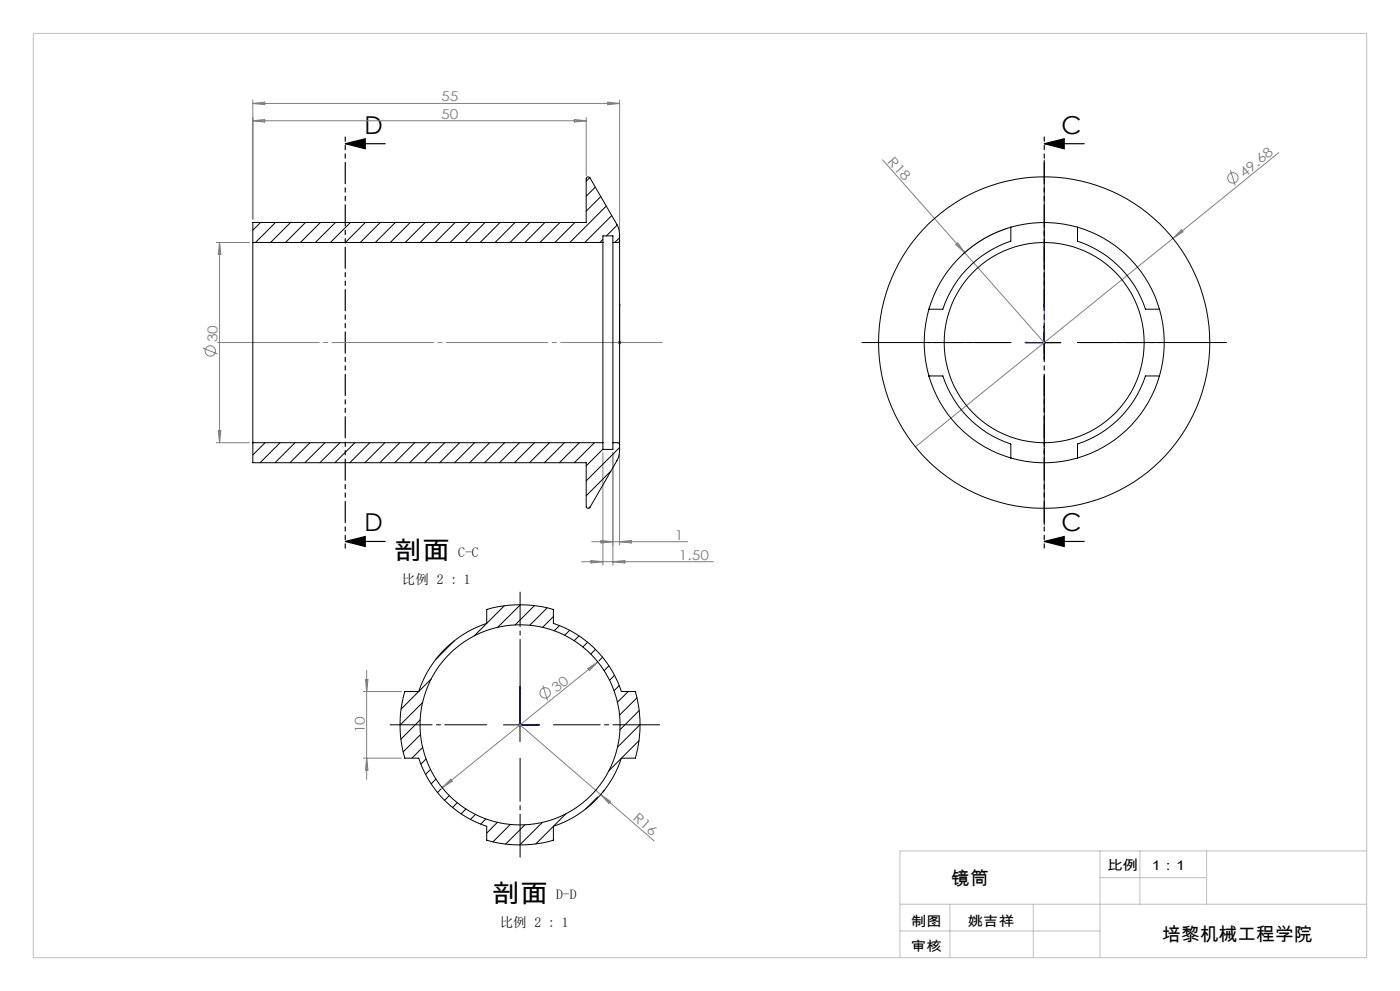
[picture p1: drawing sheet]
<svg xmlns="http://www.w3.org/2000/svg" width="420mm" height="297mm" viewBox="0 0 420 297" stroke-linecap="round" stroke-linejoin="round" font-family="sans-serif">
<g fill="none" stroke="#808080" stroke-width=".3">
<path d="M75.8 30v35.7M75.8 31h110.1M75.8 31l3.6-.4v.8zM75.8 36.2l3.6-.4v.8zM75.8 36.2h100.1M172.3 35.8l3.6 .4-3.6 .4zM175.9 35.2v17.4M182.3 30.6l3.6 .4-3.6 .4zM185.9 30v39.3M264.8 47.9l48.5 54.8M369.1 51l1.5 4.6M383.6 45.7l-31.7 25.7"/>
<path d="M64.9 72.7h10M65.9 72.7v60M65.9 72.7l.4 3.5h-.8zM286.7 73.3l.6-.5 2.1 2.9zM302.3 68.4a36.1 36.1 0 0 0-13.7 8M351.9 71.4l-77.3 62.5M354.4 68.9l.5 .6-3 1.9zM60.9 104.3l4.4 1.8M185.3 102.7h1.1M185.5 102.3l.7 .7M185.9 102.2v1M186.2 102.3l-.7 .7"/>
<path d="M312.7 102.7h1.1M312.9 102.3l.7 .7M313.3 102.2v1M313.6 102.3l-.7 .7M64.9 132.7h10M65.5 129.1h.8l-.4 3.6zM180.9 135.7v33.7M183.9 135.7v33.7M185.9 136.1v27.3M174.5 168.3h39.5M177.3 168l3.6 .3-3.6 .4zM177.5 162.3h28.8"/>
<path d="M180.3 162l3.6 .3-3.6 .4zM183.9 168.3l3.5-.3v.7zM185.9 162.3l3.5-.3v.7zM179.4 198.4l-46.8 37.7M109 207.3h11.4M109.6 203.7h.8l-.4 3.6zM110 200.9v32.7M155.5 217.2h1M155.6 216.9l.8 .7M156 217.2l40.3 34.8M156 216.7v1M156.4 216.9l-.8 .7"/>
<path d="M162.8 205.4l1.5 4.5M176.4 200.3l3-1.9-2.6 2.5zM109 227.2h11.4M110 227.2l.4 3.6h-.8zM135.2 233.5l.5 .6-3.1 2zM180.2 238.2l3 2-.5 .6z"/>
<circle cx="369.9" cy="53.3" r="1.55"/>
<circle cx="63.1" cy="105.2" r="1.56"/>
<circle cx="163.5" cy="207.7" r="1.56"/>
</g>
<path d="M103.6 43.1l6-1.5v3zM103.6 43.1h12M313.3 43.1h12M313.3 43.1l6-1.5v3zM103.6 162.3l6-1.5v3zM103.6 162.3h12M313.3 162.3h12M313.3 162.3l6-1.5v3z" fill="none" stroke="#000" stroke-width=".35"/>
<path d="M185.9 91.1v.6v-.6M185.9 91.1v11.6M313.3 91.1l.1 .6h-.3zM313.3 91.1v11.6h-5.8M185.9 102.5v.3zM185.9 102.7h.1M307.5 102.7l.5-.2v.3zM156 205.7l.2 .5h-.3zM156 205.7v11.5h5.8M161.2 217.1l.6 .1-.6 .2z" fill="none" stroke="#00f" stroke-width=".3"/>
<path d="M156 207.2v-29.8" fill="none" stroke="#000" stroke-width=".3" stroke-dasharray="30.5 1.3 1.3 1.3" stroke-dashoffset="14.9"/>
<path d="M146 217.2h-29" fill="none" stroke="#000" stroke-width=".3" stroke-dasharray="30.5 1.3 1.3 1.3" stroke-dashoffset="17.9"/>
<path d="M156 227.2v29.7" fill="none" stroke="#000" stroke-width=".3" stroke-dasharray="30.5 1.3 1.3 1.3" stroke-dashoffset="17.5"/>
<path d="M166 217.2h31.9" fill="none" stroke="#000" stroke-width=".3" stroke-dasharray="30.5 1.3 1.3 1.3" stroke-dashoffset="16.5"/>
<path d="M313.3 92.7v-25M303.3 102.7h-25M313.3 112.7v25M323.3 102.7h25" fill="none" stroke="#000" stroke-width=".3" stroke-dasharray="30.5 1.3 1.3 1.3" stroke-dashoffset="19.9"/>
<path d="M313.3 92.7v-44.7M303.3 102.7h-44.7M313.3 112.7v44.6M323.3 102.7h44.7" fill="none" stroke="#000" stroke-width=".3" stroke-dasharray="30.5 1.3 1.3 1.3" stroke-dashoffset="10"/>
<path d="M313.3 97.7v10M308.3 102.7h9.9M151 217.2h10M156 212.2v10" fill="none" stroke="#000" stroke-width=".3"/>
<path d="M103.6 41.1v123.2M313.3 41.1v123.2" fill="none" stroke="#000" stroke-width=".35" stroke-dasharray="6.3 1.3 1.3 1.3 1.3 1.3" stroke-dashoffset="5.1"/>
<path d="M65.2 102.7h133.6" fill="none" stroke="#808080" stroke-width=".3" stroke-dasharray="30.5 1.3 1.3 1.3" stroke-dashoffset="-.1"/>
<path d="M10 10h400v277h-400zM330 255v32M342 255v16M362 255v16M410 255h-140v32M270 271h140M270 279h60M285 271v16M310 271v16M330 263h32" fill="none" stroke="#c0c0c0" stroke-width=".3"/>
<g fill="#000">
<path d="M103.6 43.1l6-1.5v3zM103.6 162.3l6-1.5v3z"/>
<path d="M313.3 43.1l6-1.5v3zM313.3 162.3l6-1.5v3z"/>
</g>
<g fill="#00f">
<path d="M307.5 102.7l.5 .1v-.3zM313.3 91.1l-.2 .6h.3z"/>
<path d="M185.9 102.5v.3zM185.9 91.1v.6zM185.9 102.5v.3zM185.9 91.1v.6zM161.2 217.1l.6 .1-.6 .2zM156 205.7l.2 .5h-.3zM161.2 217.1l.6 .1-.6 .2zM156 205.7l.2 .5h-.3z"/>
</g>
<g fill="none" stroke="#000" stroke-width=".3">
<path d="M177 53.2l-1.1 1.1M178.6 56.1l-2.7 2.7M180.2 58.9l-4.3 4.4M75.8 72.7v60M75.8 72.7h105.1M78.2 66.7l-2.4 2.3M82.7 66.7l-6 6M87.2 66.7l-6 6M91.7 66.7l-6 6M96.1 66.7l-6 6M100.6 66.7l-6 6M105.1 66.7l-6 6"/>
<path d="M109.6 66.7l-6 6M114.1 66.7l-6 6M118.6 66.7l-6 6M123.1 66.7l-6 6M127.6 66.7l-6 6M132 66.7l-6 6M136.6 66.7l-6 6M141 66.7l-6 6M145.5 66.7l-6 6M150 66.7l-6 6M154.5 66.7l-6 6M159 66.7l-6 6"/>
<path d="M163.5 66.7l-6 6M168 66.7l-6 6M172.5 66.7l-6 6M180.9 71.8l-.9 .9M180.9 72.7v60M180.9 72.7v-2h3v2M181.9 61.8l-10.9 10.9M183.5 64.6l-8.1 8.1M183.9 72.7v60M185.2 67.4l-3.3 3.3M185.9 71.3l-1.5 1.4M185.9 72.1l-.1-2.6-.4-1.5-8.4-14.7a.61 .61 0 0 0-.7-.3 .61 .61 0 0 0-.4 .6v13.1h-100.1v6"/>
<path d="M185.9 72.1l-.5 .6h-1.5M185.9 72.1v61.2M303.2 68.1v4.2a32.2 32.2 0 0 0-20.3 20.4h-4.2M303.2 68.1a36.6 36.6 0 0 1 20.1 0M303.2 68.1a36.1 36.1 0 0 0-24.5 24.6M323.3 68.1v4.2a32 32 0 0 1 20.3 20.4h4.2M323.3 68.1a36 36 0 0 1 24.5 24.6M278.7 92.7a36.6 36.6 0 0 0 0 20M347.8 92.7a35.7 35.7 0 0 1 0 20M278.7 112.7h4.2a32 32 0 0 0 20.3 20.4v4.2M278.7 112.7a36 36 0 0 0 24.5 24.6M347.8 112.7h-4.2a31.8 31.8 0 0 1-20.3 20.4v4.2"/>
<path d="M347.8 112.7a36 36 0 0 1-24.5 24.6M75.8 132.7v6h100.1v13.1a.61 .61 0 0 0 .4 .5 .61 .61 0 0 0 .7-.3l8.4-14.6 .4-1.5 .1-2.6M75.8 132.7h105.1M79.5 132.7l-3.7 3.6M84 132.7l-6 6M88.5 132.7l-6 6M93 132.7l-6 6M97.5 132.7l-6 6M102 132.7l-6 6M106.5 132.7l-6 6M110.9 132.7l-5.9 6M115.5 132.7l-6 6"/>
<path d="M119.9 132.7l-6 6M124.4 132.7l-6 6M128.9 132.7l-6 6M133.4 132.7l-6 6M137.9 132.7l-6 6M142.4 132.7l-6 6M146.9 132.7l-6 6M151.4 132.7l-6 6M155.9 132.7l-6 6M160.3 132.7l-6 6M164.9 132.7l-6 6M169.3 132.7l-6 6"/>
<path d="M173.8 132.7l-6 6M178.3 132.7l-6 6M180.9 134.6l-5 5M180.9 132.7v2h3v-2M183.9 132.7h1.5l.5 .6M185.9 134.1l-10 10M303.2 137.3a35.7 35.7 0 0 0 20.1 0M177.1 151.8l-.5 .5M183.2 141.2l-7.3 7.4M132.8 195.2a32.1 32.1 0 0 1 13.2-8.4v-4.1a36.1 36.1 0 0 1 20 0v4.1a32 32 0 0 1 20.4 20.5h4.2a36 36 0 0 1 0 19.9h-4.2a32.2 32.2 0 0 1-20.4 20.4v4.2a36.1 36.1 0 0 1-20 0v-4.2a32 32 0 0 1-20.4-20.4h-4.2a36 36 0 0 1 0-19.9h4.2a31.6 31.6 0 0 1 7.2-12.1zM136.4 192l-5.7 5.6M151.3 181.5l-9 9.1"/>
<path d="M156.1 181.3l-6.8 6.7M160.3 181.5l-5.7 5.8M164.1 182.2l-5.2 5.2M166 184.8l-3.2 3.2M167.8 187.5l-1.5 1.6M170.9 188.9l-1.5 1.5M173.7 190.6l-1.4 1.4M176.3 192.5l-1.4 1.4M178.6 194.6l-1.4 1.4M180.8 197l-1.1 1M182.7 199.6l-1.5 1.4M126 215.8l-5.7 5.7"/>
<path d="M126.8 210.6l-6.8 6.7M129.4 203.5l-9.1 9M184.4 202.4l-1.5 1.5M185.8 205.5l-1.6 1.5M188.5 207.3l-3.3 3.2M191.1 209.1l-5.2 5.2M191.8 212.9l-5.8 5.8M192 217.2l-6.7 6.7M126.2 220.2l-5.3 5.2M126.8 224l-3.2 3.2M127.8 227.5l-1.5 1.5M129.2 230.6l-1.5 1.5"/>
<path d="M130.8 233.5l-1.4 1.4M132.3 236.4l-1 1.1M134.8 238.4l-1.4 1.5M179.3 238.9l-3.7 3.6M181.3 236.9l-.4 .3M191.7 222l-9 9M137.2 240.6l-1.5 1.4M139.8 242.5l-1.5 1.4M142.6 244.1l-1.5 1.5M145.8 245.4l-1.6 1.6M149.2 246.4l-3.2 3.3M153.1 247.1l-5.2 5.2"/>
<path d="M157.5 247.2l-5.8 5.8M162.7 246.5l-6.8 6.7M169.8 243.9l-9.1 9"/>
<circle cx="313.2" cy="102.7" r="30"/>
<circle cx="313.3" cy="102.7" r="49.7"/>
<circle cx="156" cy="217.2" r="30"/>
</g>
<g font-size="7.4">
<text x="109.4" y="40">D</text>
<text x="318.5" y="40">C</text>
<text x="109.4" y="159.3">D</text>
<text x="318.5" y="159.3">C</text>
<text x="118.2" y="167.7">剖面</text>
<text x="147.5" y="270.3">剖面</text>
</g>
<g font-size="5.6">
<text x="285.4" y="265.3">镜筒</text>
<text x="348.7" y="282.1">培黎机械工程学院</text>
</g>
<g font-size="4.1" fill="#808080">
<text x="132.4" y="30.4">55</text>
<text x="132.4" y="35.6">50</text>
<text x="266.1" y="48.5" transform="rotate(48 266.1 48.5)">R18</text>
<text x="373.2" y="53.4" transform="rotate(-39 373.2 53.4)">49.68</text>
<text x="65.3" y="102.6" transform="rotate(-90 65.3 102.6)">30</text>
<text x="202.5" y="161.8">1</text>
<text x="203.7" y="167.8">1.50</text>
<text x="166.9" y="207.7" transform="rotate(-39 166.9 207.7)">30</text>
<text x="109.5" y="219.8" transform="rotate(-90 109.5 219.8)">10</text>
<text x="189.6" y="245.5" transform="rotate(41 189.6 245.5)">R16</text>
</g>
<g font-size="4.1">
<text x="137.5" y="166.8">C-C</text>
<text x="120.5" y="175">比例 2 : 1</text>
<text x="332.1" y="260.8">比例</text>
<text x="345.6" y="260.8">1：1</text>
<text x="166.8" y="269.5">D-D</text>
<text x="149.9" y="277.7">比例 2 : 1</text>
<text x="273.2" y="277.6">制图</text>
<text x="290.3" y="277.6">姚吉祥</text>
<text x="273.2" y="285.1">审核</text>
</g>
</svg>
